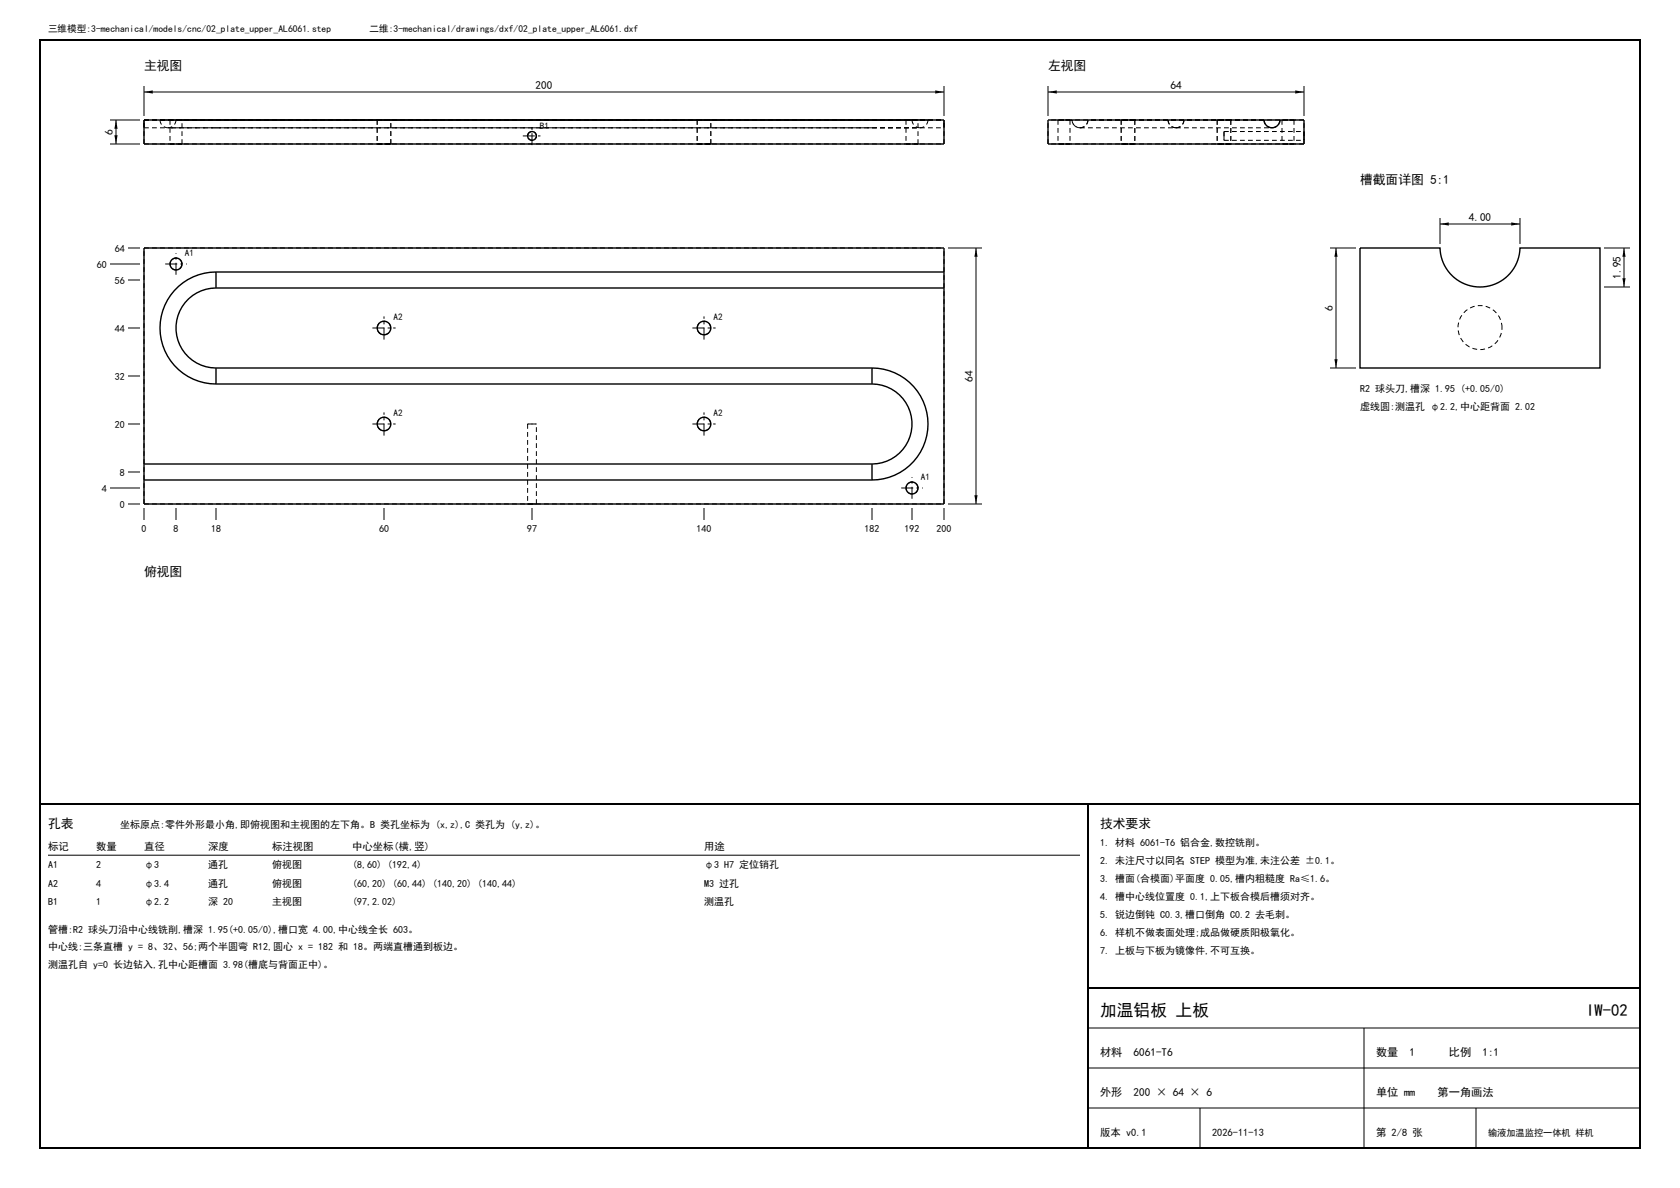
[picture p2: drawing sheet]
<svg xmlns="http://www.w3.org/2000/svg" width="420mm" height="297mm" viewBox="0 0 420 297" stroke-linecap="round" stroke-linejoin="round" font-family="sans-serif">
<path d="M10 10h400v277h-400zM10 201h400M272 201v86M272 247h138" fill="none" stroke="#000" stroke-width=".5"/>
<g fill="none" stroke="#000" stroke-width=".25" stroke-dasharray="1.2 .8" stroke-linecap="butt">
<path d="M36 30v1.9M36 31.9v-1.9M36 36v-6M36 30h182M36 30h200M36 36h200M36 31.9h182M40 30h14M40 30a2 2 0 0 0 2 1.9M42.5 30h3M42.5 36h3M42.5 30v6"/>
<path d="M44 30h10M44 30a2 2 0 0 1-2 1.9M45.5 30h-3M45.5 36h-3M45.5 36v-6M54 30h182M54 30h-10M54 30h-14M54 31.9h182M54 31.9h-12M94.3 30h3.4M94.3 36h3.4"/>
<path d="M94.3 30v6M97.7 30h-3.4M97.7 36h-3.4M97.7 36v-6M134.1 34a1.1 1.1 0 0 0-1.5-1 1.1 1.1 0 0 0-.4 1.8 1.1 1.1 0 0 0 1.8-.4l.1-.4M174.3 30h3.4M174.3 36h3.4M174.3 30v6M177.7 30h-3.4M177.7 36h-3.4M177.7 36v-6M218 30h14"/>
<path d="M218 30h-164M218 30h10M218 31.9h12M218 31.9h-164M226.5 30h3M226.5 36h3M226.5 30v6M228 30h-10M228 30a2 2 0 0 0 2 1.9M229.5 30h-3M229.5 36h-3M229.5 36v-6"/>
<path d="M232 30h-14M232 30a2 2 0 0 1-2 1.9M236 36v-6M236 30v1.9M236 31.9v-1.9M262 36v-6M264.5 30h3M264.5 36h3M264.5 30v6M266 30h-1.5M266 36h-1.5M267.5 30h-1.5"/>
<path d="M267.5 36h-1.5M267.5 30v6M268 30h-6M268 30a2 2 0 0 0 2 1.9M270 31.9a2 2 0 0 0 2-1.9M270 31.9h24M272 30a2 2 0 0 1-2 1.9 2 2 0 0 1-2-1.9M280.3 30h3.4M280.3 36h3.4M280.3 30v6M282 30h-1.7M282 36h-1.7"/>
<path d="M283.7 30h-1.7M283.7 36h-1.7M283.7 30v6M292 30h-20M292 30a2 2 0 0 0 2 1.9M294 31.9a2 2 0 0 1-2-1.9M294 31.9a2 2 0 0 0 2-1.9M294 31.9h24M296 30h-28M296 30a2 2 0 0 1-2 1.9M304.3 30h3.4M304.3 36h3.4"/>
<path d="M304.3 30v6M306 30h-1.7M306 36h-1.7M306 34v-1.1M306 32.9v2.2M306 35.1v-1.1M306 35.1h20M306 32.9h20M307.7 30h-1.7M307.7 36h-1.7M307.7 30v6M316 30h-24"/>
<path d="M316 30h-20M318 31.9a2 2 0 0 1-2-1.9M320 30a2 2 0 0 1-2 1.9M320.5 30h3M320.5 36h3M320.5 30v6M322 30h-1.5M322 36h-1.5M323.5 30h-1.5M323.5 36h-1.5M323.5 30v6M326 30h-54"/>
<path d="M326 36h-64M326 36v-6M326 34v-1.1M326 32.9v2.2M326 35.1v-1.1M36 62h200M45.5 66a1.5 1.5 0 0 0-2.1-1.4 1.5 1.5 0 0 0-.4 2.5 1.5 1.5 0 0 0 2.4-.6l.1-.5M97.7 82a1.7 1.7 0 0 0-2.4-1.5 1.7 1.7 0 0 0-.4 2.8 1.7 1.7 0 0 0 2.7-.8l.1-.5M177.7 82a1.7 1.7 0 0 0-2.4-1.5 1.7 1.7 0 0 0-.4 2.8 1.7 1.7 0 0 0 2.7-.8l.1-.5M375.5 81.9a5.5 5.5 0 0 0-8-4.9 5.5 5.5 0 0 0-.7 9.3 5.5 5.5 0 0 0 8.6-3.5l.1-.9M97.7 106a1.7 1.7 0 0 0-2.4-1.5 1.7 1.7 0 0 0-.4 2.8 1.7 1.7 0 0 0 2.7-.8l.1-.5M131.9 106h2.2"/>
<path d="M131.9 106v20M134.1 106h-2.2M177.7 106a1.7 1.7 0 0 0-2.4-1.5 1.7 1.7 0 0 0-.4 2.8 1.7 1.7 0 0 0 2.7-.8l.1-.5M36 126v-64M36 126h200M131.9 126h2.2M134.1 126h-2.2M134.1 126v-20M229.5 122a1.5 1.5 0 0 0-2.1-1.4 1.5 1.5 0 0 0-.4 2.5 1.5 1.5 0 0 0 2.4-.6l.1-.5M236 126v-64"/>
</g>
<g fill="none" stroke="#000" stroke-width=".35">
<path d="M36 30h200v6h-200zM316 30a2 2 0 0 0 2 1.9 2 2 0 0 0 2-1.9M316 30h4M316 30h-54v6h64v-6h-6M54 72a10 10 0 0 0-10 10 10 10 0 0 0 10 10M54 68a14 14 0 0 0-14 14 14 14 0 0 0 14 14M54 68v4M54 72h182M54 68h182M236 68v4M236 68v-6h-200v54M236 72v54h-200v-6"/>
<path d="M340 62h20a10 10 0 0 0 10 9.7 10 10 0 0 0 10-9.7h20v30h-60zM54 92v4M54 92h164M54 96h164M218 92a14 14 0 0 1 14 14 14 14 0 0 1-14 14M218 96a10 10 0 0 1 10 10 10 10 0 0 1-10 10M218 92v4M36 116v4M36 120h182M36 116h182M218 116v4"/>
<circle cx="133" cy="34" r="1.1"/>
<circle cx="44" cy="66" r="1.5"/>
<circle cx="96" cy="82" r="1.7"/>
<circle cx="176" cy="82" r="1.7"/>
<circle cx="96" cy="106" r="1.7"/>
<circle cx="176" cy="106" r="1.7"/>
<circle cx="228" cy="122" r="1.5"/>
</g>
<g fill="none" stroke="#000" stroke-width=".25">
<path d="M27.5 36h7.5M27.5 30h7.5M29 30v6M36 21.5v7.5M36 23h200M236 21.5v7.5M262 23h64M262 21.5v7.5M326 21.5v7.5M360 54.5v6.5M360 56h20M380 54.5v6.5"/>
<path d="M27.5 66h7.5M32 62h3M32 70h3M237 62h8.5M244 62v64M332.5 62h6.5M334 62v30M401 62h6.5M401 71.7h6.5M406 62v9.7M32 94h3M32 82h3"/>
<path d="M332.5 92h6.5M32 118h3M32 106h3M27.5 122h7.5M32 126h3M36 127v3M44 127v3M54 127v3M96 127v3M133 127v3M176 127v3M218 127v3"/>
<path d="M228 127v3M236 127v3M237 126h8.5M12 213.8h258M272 257h138M341 257v30M272 267h138M272 277h138M300 277v10M369 277v10"/>
</g>
<g fill="#000">
<path d="M28.6 33.8h.8l-.4 2.2zM29 30l.4 2.2h-.8zM36 23l2.2-.4v.8zM233.8 22.6l2.2 .4-2.2 .4zM262 23l2.2-.4v.8zM323.8 22.6l2.2 .4-2.2 .4zM360 56l2.2-.4v.8zM377.8 55.6l2.2 .4-2.2 .4zM244 62l.4 2.2h-.8zM334 62l.4 2.2h-.8zM405.6 69.5h.8l-.4 2.2zM406 62l.4 2.2h-.8z"/>
<path d="M333.6 89.8h.8l-.4 2.2zM243.6 123.8h.8l-.4 2.2z"/>
</g>
<g fill="none" stroke="#000" stroke-width=".25" stroke-dasharray="3 .8 .6 .8" stroke-linecap="butt">
<path d="M130.7 34h4.6M133 36.3v-4.6M41.3 66h5.4M44 68.7v-5.4M93.1 82h5.8M96 84.9v-5.8M173.1 82h5.8M176 84.9v-5.8M93.1 106h5.8M96 108.9v-5.8M173.1 106h5.8M176 108.9v-5.8"/>
<path d="M225.3 122h5.4M228 124.7v-5.4"/>
</g>
<g font-size="4.2">
<text x="275" y="254">加温铝板 上板</text>
<text x="396.5" y="254">IW-02</text>
</g>
<g font-size="3.2">
<text x="36" y="17.5">主视图</text>
<text x="262" y="17.5">左视图</text>
<text x="340" y="46">槽截面详图 5:1</text>
<text x="36" y="144">俯视图</text>
<text x="12" y="207">孔表</text>
<text x="275" y="207">技术要求</text>
</g>
<g font-size="2.8">
<text x="133.9" y="22.2">200</text>
<text x="292.6" y="22.2">64</text>
<text x="28.2" y="33.7" transform="rotate(-90 28.2 33.7)">6</text>
<text x="367.2" y="55.2">4.00</text>
<text x="405.2" y="69.7" transform="rotate(-90 405.2 69.7)">1.95</text>
<text x="333.2" y="77.7" transform="rotate(-90 333.2 77.7)">6</text>
<text x="243.2" y="95.4" transform="rotate(-90 243.2 95.4)">64</text>
<text x="275" y="264">材料</text>
<text x="283.4" y="264">6061-T6</text>
<text x="344" y="264">数量</text>
<text x="352.4" y="264">1</text>
<text x="362.2" y="264">比例</text>
<text x="370.6" y="264">1:1</text>
<text x="275" y="274">外形</text>
<text x="283.4" y="274">200 × 64 × 6</text>
<text x="344" y="274">单位 mm</text>
<text x="359.4" y="274">第一角画法</text>
</g>
<g font-size="2.6">
<text x="12" y="212.5">标记</text>
<text x="24" y="212.5">数量</text>
<text x="36" y="212.5">直径</text>
<text x="52" y="212.5">深度</text>
<text x="68" y="212.5">标注视图</text>
<text x="88" y="212.5">中心坐标(横,竖)</text>
<text x="176" y="212.5">用途</text>
<text x="275" y="284">版本 v0.1</text>
<text x="303" y="284">2026-11-13</text>
<text x="344" y="284">第 2/8 张</text>
</g>
<g font-size="2.5">
<text x="28.7" y="62.9">64</text>
<text x="24.2" y="66.9">60</text>
<text x="28.7" y="70.9">56</text>
<text x="28.7" y="82.9">44</text>
<text x="28.7" y="94.9">32</text>
<text x="340" y="98">R2 球头刀,槽深 1.95 (+0.05/0)</text>
<text x="28.7" y="106.9">20</text>
<text x="340" y="102.5">虚线圆:测温孔 φ2.2,中心距背面 2.02</text>
<text x="30" y="118.9">8</text>
<text x="25.5" y="122.9">4</text>
<text x="30" y="126.9">0</text>
<text x="35.4" y="133">0</text>
<text x="43.4" y="133">8</text>
<text x="52.8" y="133">18</text>
<text x="94.8" y="133">60</text>
<text x="131.8" y="133">97</text>
<text x="174.1" y="133">140</text>
<text x="216.1" y="133">182</text>
<text x="226.1" y="133">192</text>
<text x="234.1" y="133">200</text>
<text x="30" y="207">坐标原点:零件外形最小角,即俯视图和主视图的左下角。B 类孔坐标为 (x,z),C 类孔为 (y,z)。</text>
<text x="275" y="211.5">1. 材料 6061-T6 铝合金,数控铣削。</text>
<text x="275" y="216">2. 未注尺寸以同名 STEP 模型为准,未注公差 ±0.1。</text>
<text x="12" y="217.1">A1</text>
<text x="12" y="221.7">A2</text>
<text x="24" y="217.1">2</text>
<text x="24" y="221.7">4</text>
<text x="36" y="217.1">φ3</text>
<text x="36" y="221.7">φ3.4</text>
<text x="52" y="217.1">通孔</text>
<text x="52" y="221.7">通孔</text>
<text x="68" y="217.1">俯视图</text>
<text x="68" y="221.7">俯视图</text>
<text x="88" y="217.1">(8,60) (192,4)</text>
<text x="88" y="221.7">(60,20) (60,44) (140,20) (140,44)</text>
<text x="176" y="217.1">φ3 H7 定位销孔</text>
<text x="176" y="221.7">M3 过孔</text>
<text x="275" y="220.5">3. 槽面(合模面)平面度 0.05,槽内粗糙度 Ra≤1.6。</text>
<text x="12" y="226.3">B1</text>
<text x="24" y="226.3">1</text>
<text x="36" y="226.3">φ2.2</text>
<text x="52" y="226.3">深 20</text>
<text x="68" y="226.3">主视图</text>
<text x="88" y="226.3">(97,2.02)</text>
<text x="176" y="226.3">测温孔</text>
<text x="275" y="225">4. 槽中心线位置度 0.1,上下板合模后槽须对齐。</text>
<text x="12" y="233.2">管槽:R2 球头刀沿中心线铣削,槽深 1.95(+0.05/0),槽口宽 4.00,中心线全长 603。</text>
<text x="275" y="229.5">5. 锐边倒钝 C0.3,槽口倒角 C0.2 去毛刺。</text>
<text x="275" y="234">6. 样机不做表面处理;成品做硬质阳极氧化。</text>
<text x="12" y="237.6">中心线:三条直槽 y = 8、32、56;两个半圆弯 R12,圆心 x = 182 和 18。两端直槽通到板边。</text>
<text x="275" y="238.5">7. 上板与下板为镜像件,不可互换。</text>
<text x="12" y="242">测温孔自 y=0 长边钻入,孔中心距槽面 3.98(槽底与背面正中)。</text>
</g>
<g font-size="2.4">
<text x="12" y="8">三维模型:3-mechanical/models/cnc/02_plate_upper_AL6061.step</text>
<text x="92.4" y="8">二维:3-mechanical/drawings/dxf/02_plate_upper_AL6061.dxf</text>
</g>
<g font-size="2.3">
<text x="135" y="32.3">B1</text>
<text x="46.2" y="64.1">A1</text>
<text x="98.4" y="79.9">A2</text>
<text x="178.4" y="79.9">A2</text>
<text x="98.4" y="103.9">A2</text>
<text x="178.4" y="103.9">A2</text>
<text x="230.2" y="120.1">A1</text>
<text x="372" y="284">输液加温监控一体机 样机</text>
</g>
</svg>
